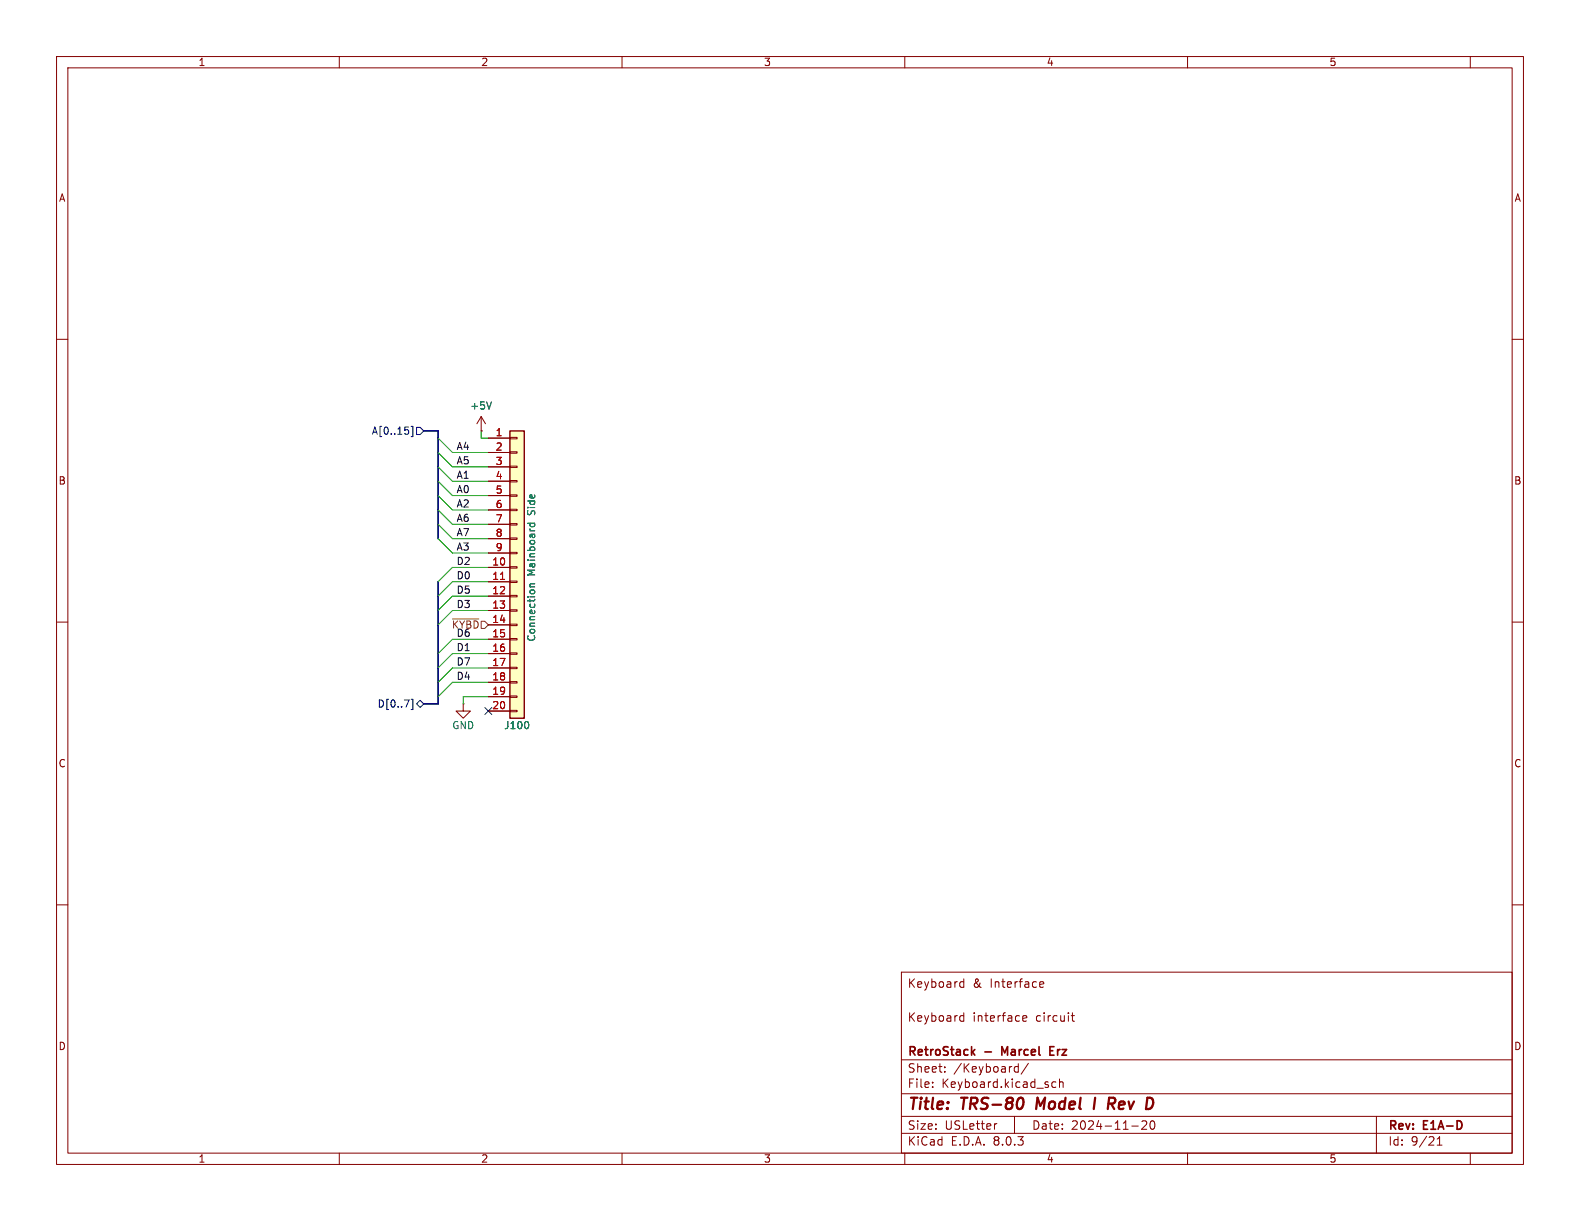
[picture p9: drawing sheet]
<svg xmlns="http://www.w3.org/2000/svg" width="279mm" height="216mm" viewBox="0 0 279 216" stroke-linecap="round" stroke-linejoin="round" font-family="sans-serif">
<g fill="none" stroke="#840000" stroke-width=".18">
<path d="M10 10h259.4v195.9h-259.4zM12 12h255.4v191.9h-255.4zM60 10v2M110 10v2M160 10v2M210 10v2M260 10v2M10 60h2M267.4 60h2M85.1 76.2h.1M85.1 73.7l-.8 1.2M85.1 73.7v2.5"/>
<path d="M85.1 73.7l.8 1.2M10 110h2M267.4 110h2M81.9 124.5v1.2h1.3l-1.3 1.3-1.3-1.3h1.3M81.9 124.5h.1M10 160h2M267.4 160h2M159.4 171.9h108v32h-108zM169.9 179.7h.5M169.9 174.5h.5M169.9 173.7h.5M170.4 173.1v1.5"/>
<path d="M170.4 179.1v1.5M183.9 174.4l.2 .2 .4-.1M183.9 173.8l.2-.2h.3l.2 .2v.1l-.7 .2M189.4 179.6h.6M189.6 179.1v1.3l.4 .2M159.4 197.4h108M159.4 193.4h108M159.4 187.4h108M164.9 192.1v.2M164.9 191.4v.1M167.1 189.4v.2M167.1 188.7v.1"/>
<path d="M169.9 180.5h.5M176.3 198.7l-.3 .1M179.4 197.4v3M179.4 189.4l.2 .2 .5-.1M180.1 188.1v1.5M180.1 188.7l-.5-.1-.2 .1M180.9 180.1l.7-.2-.1-.2-.4-.1-.2 .2v.7h.6M181.9 188l-1.3 1.9M186.7 191.4l-.4-.1-.3 .3v.4l.1 .2h.6M187.4 191.4l.2-.1 .3 .1 .1 .9M187.4 190.8v1.5M200.1 199.1h1.2"/>
<path d="M201.9 198.3l.6-.1 .2 .1 .1 .3-.9 1.1h.9M203.6 198.3l.1-.1a.81 .81 0 0 1 .6 .6 .81 .81 0 0 1-.3 .8l-.1 .1a.81 .81 0 0 1-.6-.6 .81 .81 0 0 1 .3-.8zM243.4 197.4v6.5M60 203.9v2M110 203.9v2M159.4 200.4h108M160 203.9v2M210 203.9v2M254.1 202.5h.9M254.1 201.4l.5-.4v1.5M260 203.9v2"/>
</g>
<path d="M180.8 194.2a1.31 1.31 0 0 1 0 1.5M183.5 194.1l-.3 2M193.7 194.1l-.3 2M197.1 194.2a.53 .53 0 0 1 0 .8" fill="none" stroke="#840000" stroke-width=".4"/>
<path d="M172 186l.4 .6M172.4 185.6l-.6 .5M177.7 186.1l-.5-1v1.5M185.7 185.8h.5M186.4 185.1h-.7v1.5h.7" fill="none" stroke="#840000" stroke-width=".3"/>
<path d="M86.9 71.1l-.4 1.2" fill="none" stroke="#006464" stroke-width=".18"/>
<path d="M90.2 76.2h2.5v50.8h-2.5z" fill="#ffffc2"/>
<g fill="none" stroke="#840000" stroke-width=".18">
<path d="M85.1 76.2h.1M86.4 77.5h3.8M90.2 79.9h1.2v.2h-1.2zM90.2 77.3h1.2v.3h-1.2zM86.4 80h3.8M86.4 82.6h3.8M86.4 85.1h3.8M86.4 87.6h3.8M86.4 90.2h3.8M86.4 92.7h3.8M86.4 95.3h3.8M86.4 97.8h3.8"/>
<path d="M90.2 97.7h1.2v.2h-1.2zM90.2 95.1h1.2v.3h-1.2zM90.2 92.6h1.2v.2h-1.2zM90.2 90h1.2v.3h-1.2zM90.2 87.5h1.2v.3h-1.2zM90.2 85h1.2v.2h-1.2zM90.2 82.4h1.2v.3h-1.2zM86.4 100.3h3.8M86.4 102.9h3.8M86.4 105.4h3.8M86.4 108h3.8M86.4 110.5h3.8"/>
<path d="M86.4 113h3.8M86.4 115.6h3.8M86.4 118.1h3.8M90.2 118h1.2v.2h-1.2zM90.2 115.4h1.2v.3h-1.2zM90.2 112.9h1.2v.3h-1.2zM90.2 110.4h1.2v.2h-1.2zM90.2 107.8h1.2v.3h-1.2zM90.2 105.3h1.2v.2h-1.2zM90.2 102.7h1.2v.3h-1.2zM90.2 100.2h1.2v.3h-1.2zM86.4 120.7h3.8"/>
<path d="M86.4 123.2h3.8M86.4 125.7h3.8M90.2 125.6h1.2v.3h-1.2zM90.2 123.1h1.2v.2h-1.2zM90.2 120.5h1.2v.3h-1.2z"/>
</g>
<path d="M90.2 76.2h2.5v50.8h-2.5z" fill="none" stroke="#840000" stroke-width=".25"/>
<path d="M88.5 102.5h.7" fill="none" stroke="#a90000" stroke-width=".18"/>
<path d="M86.9 71.1l-.4 1.2M93.3 92.5h1.3M93.8 92.5v.5M94.5 92.5v.5M93.7 103.8h.9M94.6 103.2l-.8 .1-.1 .3 .1 .2M93.4 127.7l.1 .4-.1 .6" fill="none" stroke="#006464" stroke-width=".18"/>
<path d="M72.2 76.1v.6M72.7 75.4h.3v1.8h-.3M73.7 75.6h.6l.6 .6-.6 .6h-.6zM72.7 123.6h.3v1.9h-.3M73.7 124.5l.6-.7 .6 .7-.6 .6zM85.8 125.1l1.2 1.2M87 125.1l-1.2 1.2" fill="none" stroke="#000084" stroke-width=".18"/>
<path d="M80 109.4h4.7" fill="none" stroke="#725600" stroke-width=".18"/>
<path d="M74.9 76.2h2.6v19.1M77.5 102.9v21.6h-2.6" fill="none" stroke="#000084" stroke-width=".3"/>
<g fill="none" stroke="#009600" stroke-width=".18">
<path d="M77.5 77.5l2.5 2.5h6.4M85.1 76.2v1.3h1.3M77.5 87.6l2.5 2.6h6.4M77.5 92.7l2.5 2.6h6.4M77.5 90.2l2.5 2.5h6.4M77.5 82.6l2.5 2.5h6.4M77.5 80l2.5 2.6h6.4M77.5 85.1l2.5 2.5h6.4M77.5 95.3l2.5 2.5h6.4M86.4 118.1h-6.4l-2.5 2.6M86.4 113h-6.4l-2.5 2.6M86.4 105.4h-6.4l-2.5 2.6"/>
<path d="M86.4 115.6h-6.4l-2.5 2.5M86.4 108h-6.4l-2.5 2.5M86.4 102.9h-6.4l-2.5 2.5M86.4 100.3h-6.4l-2.5 2.6M86.4 123.2h-4.5v1.3M86.4 120.7h-6.4l-2.5 2.5"/>
</g>
<g font-size="2.8" fill="#840000">
<text x="160.4" y="196.8">Title:</text>
<text x="170.1" y="196.8">TRS-80</text>
<text x="184.1" y="196.8">Model</text>
<text x="195.1" y="196.8">I</text>
<text x="198.4" y="196.8">Rev</text>
</g>
<g font-size="2.1" fill="#840000">
<text x="160.4" y="174.9">Keyboard</text>
<text x="172" y="174.9">&amp;</text>
<text x="175.1" y="174.9">Interface</text>
<text x="160.4" y="180.9">Keyboard</text>
<text x="172" y="180.9">interface</text>
<text x="183.2" y="180.9">circuit</text>
<text x="160.4" y="189.9">Sheet:</text>
<text x="160.4" y="187.1">RetroStack</text>
<text x="168.6" y="189.9">/Keyboard/</text>
<text x="174.2" y="187.1">-</text>
<text x="177.8" y="187.1">Marcel</text>
<text x="186.9" y="187.1">Erz</text>
<text x="160.4" y="192.6">File:</text>
<text x="166.5" y="192.6">Keyboard.kicad_sch</text>
<text x="160.4" y="202.8">KiCad</text>
<text x="160.4" y="200">Size:</text>
<text x="167.1" y="200">USLetter</text>
<text x="168.1" y="202.8">E.D.A.</text>
<text x="175.7" y="202.8">8.0.3</text>
<text x="182.4" y="200">Date:</text>
<text x="189.4" y="200">2024-11-20</text>
<text x="245.4" y="200.2">Rev:</text>
<text x="245.4" y="202.8">Id:</text>
<text x="249.5" y="202.8">9/21</text>
<text x="251.8" y="200.2">E1A-D</text>
</g>
<g font-size="1.8" fill="#840000">
<text x="35" y="11.9">1</text>
<text x="85" y="11.9">2</text>
<text x="135" y="11.9">3</text>
<text x="185" y="11.9">4</text>
<text x="235" y="11.9">5</text>
<text x="10.3" y="35.9">A</text>
<text x="267.7" y="35.9">A</text>
<text x="10.3" y="85.9">B</text>
<text x="267.7" y="85.9">B</text>
<text x="10.3" y="135.9">C</text>
<text x="267.7" y="135.9">C</text>
<text x="10.3" y="185.9">D</text>
<text x="267.7" y="185.9">D</text>
<text x="35" y="205.8">1</text>
<text x="85" y="205.8">2</text>
<text x="135" y="205.8">3</text>
<text x="185" y="205.8">4</text>
<text x="235" y="205.8">5</text>
</g>
<g font-size="1.8" fill="#000084">
<text x="65.6" y="77.1">A[0..15]</text>
<text x="66.7" y="125.3">D[0..7]</text>
</g>
<g font-size="1.8" fill="#006464">
<text x="83.1" y="72.6">+5V</text>
<text x="94.8" y="91" transform="rotate(-90 94.8 91)">Side</text>
<text x="94.8" y="101.9" transform="rotate(-90 94.8 101.9)">Mainboard</text>
<text x="94.8" y="113.6" transform="rotate(-90 94.8 113.6)">Connection</text>
<text x="79.9" y="129.1">GND</text>
<text x="89" y="129.1">J100</text>
</g>
<g font-size="1.8" fill="#a90000">
<text x="87.6" y="77.2">1</text>
<text x="87.6" y="79.8">2</text>
<text x="87.6" y="82.3">3</text>
<text x="87.6" y="84.8">4</text>
<text x="87.6" y="87.4">5</text>
<text x="87.6" y="89.9">6</text>
<text x="87.6" y="92.5">7</text>
<text x="87.6" y="95">8</text>
<text x="87" y="100.1">10</text>
<text x="87.6" y="97.5">9</text>
<text x="87" y="102.6">11</text>
<text x="87" y="105.2">12</text>
<text x="87" y="107.7">13</text>
<text x="87" y="110.2">14</text>
<text x="87" y="112.8">15</text>
<text x="87" y="115.3">16</text>
<text x="87" y="117.9">17</text>
<text x="87" y="120.4">18</text>
<text x="87" y="122.9">19</text>
<text x="87" y="125.5">20</text>
</g>
<g font-size="1.8" fill="#0f0f0f">
<text x="80.6" y="82.2">A5</text>
<text x="80.6" y="79.7">A4</text>
<text x="80.6" y="84.7">A1</text>
<text x="80.6" y="87.3">A0</text>
<text x="80.6" y="89.8">A2</text>
<text x="80.6" y="92.4">A6</text>
<text x="80.6" y="94.9">A7</text>
<text x="80.6" y="100">D2</text>
<text x="80.6" y="97.4">A3</text>
<text x="80.6" y="107.6">D3</text>
<text x="80.6" y="105.1">D5</text>
<text x="80.6" y="102.5">D0</text>
<text x="80.6" y="112.7">D6</text>
<text x="80.6" y="115.2">D1</text>
<text x="80.6" y="117.8">D7</text>
<text x="80.6" y="120.3">D4</text>
</g>
<text font-size="1.8" fill="#725600" x="79.8" y="111.4">~{KYBD}</text>
</svg>
